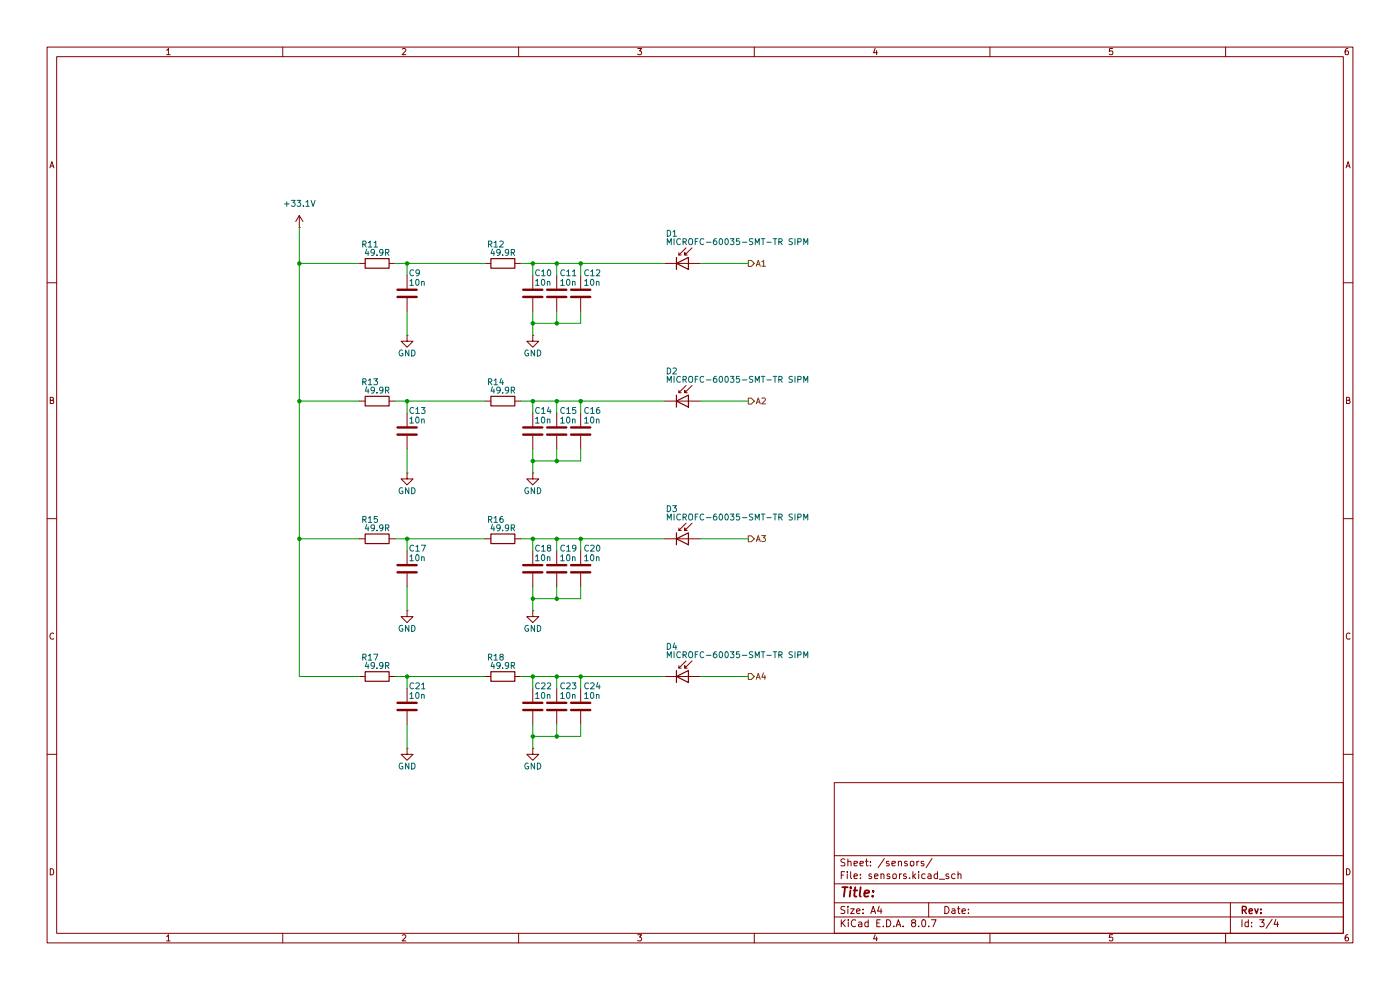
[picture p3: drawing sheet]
(kicad_sch
 (version 20231120)
 (generator "eeschema")
 (generator_version "8.0")
 (paper "A4")
 (lib_symbols
  (symbol "Device:C"
   (pin_numbers hide)
   (pin_names
    (offset 0.254)) (exclude_from_sim no) (in_bom yes) (on_board yes)
   (property "Reference" "C" (at 0.635 2.54 0) (effects (font (size 1.27 1.27)) (justify left)))
   (property "Value" "C" (at 0.635 -2.54 0) (effects (font (size 1.27 1.27)) (justify left)))
   (property "Footprint" "" (at 0.9652 -3.81 0) (effects (font (size 1.27 1.27)) (hide yes)))
   (property "Datasheet" "~" (at 0 0 0) (effects (font (size 1.27 1.27)) (hide yes)))
   (property "Description" "Unpolarized capacitor" (at 0 0 0) (effects (font (size 1.27 1.27)) (hide yes)))
   (symbol "C_0_1"
    (polyline (pts (xy -2.032 -0.762) (xy 2.032 -0.762)) (stroke (width 0.508) (type default)) (fill (type none)))
    (polyline (pts (xy -2.032 0.762) (xy 2.032 0.762)) (stroke (width 0.508) (type default)) (fill (type none))))
   (symbol "C_1_1"
    (pin passive line (at 0 3.81 270) (length 2.794) (name "~" (effects (font (size 1.27 1.27)))) (number "1" (effects (font (size 1.27 1.27)))))
    (pin passive line (at 0 -3.81 90) (length 2.794) (name "~" (effects (font (size 1.27 1.27)))) (number "2" (effects (font (size 1.27 1.27)))))))
  (symbol "Device:D_Photo"
   (pin_numbers hide)
   (pin_names hide) (exclude_from_sim no) (in_bom yes) (on_board yes)
   (property "Reference" "D" (at 0.508 1.778 0) (effects (font (size 1.27 1.27)) (justify left)))
   (property "Value" "D_Photo" (at -1.016 -2.794 0) (effects (font (size 1.27 1.27))))
   (property "Footprint" "" (at -1.27 0 0) (effects (font (size 1.27 1.27)) (hide yes)))
   (property "Datasheet" "~" (at -1.27 0 0) (effects (font (size 1.27 1.27)) (hide yes)))
   (property "Description" "Photodiode" (at 0 0 0) (effects (font (size 1.27 1.27)) (hide yes)))
   (symbol "D_Photo_0_1"
    (polyline (pts (xy -2.54 1.27) (xy -2.54 -1.27)) (stroke (width 0.254) (type default)) (fill (type none)))
    (polyline (pts (xy -2.032 1.778) (xy -1.524 1.778)) (stroke (width 0) (type default)) (fill (type none)))
    (polyline (pts (xy 0 0) (xy -2.54 0)) (stroke (width 0) (type default)) (fill (type none)))
    (polyline (pts (xy -0.508 3.302) (xy -2.032 1.778) (xy -2.032 2.286)) (stroke (width 0) (type default)) (fill (type none)))
    (polyline (pts (xy 0 -1.27) (xy 0 1.27) (xy -2.54 0) (xy 0 -1.27)) (stroke (width 0.254) (type default)) (fill (type none)))
    (polyline (pts (xy 0.762 3.302) (xy -0.762 1.778) (xy -0.762 2.286) (xy -0.762 1.778) (xy -0.254 1.778)) (stroke (width 0) (type default)) (fill (type none))))
   (symbol "D_Photo_1_1"
    (pin passive line (at -5.08 0 0) (length 2.54) (name "K" (effects (font (size 1.27 1.27)))) (number "1" (effects (font (size 1.27 1.27)))))
    (pin passive line (at 2.54 0 180) (length 2.54) (name "A" (effects (font (size 1.27 1.27)))) (number "2" (effects (font (size 1.27 1.27)))))))
  (symbol "Device:R"
   (pin_numbers hide)
   (pin_names
    (offset 0)) (exclude_from_sim no) (in_bom yes) (on_board yes)
   (property "Reference" "R" (at 2.032 0 90) (effects (font (size 1.27 1.27))))
   (property "Value" "R" (at 0 0 90) (effects (font (size 1.27 1.27))))
   (property "Footprint" "" (at -1.778 0 90) (effects (font (size 1.27 1.27)) (hide yes)))
   (property "Datasheet" "~" (at 0 0 0) (effects (font (size 1.27 1.27)) (hide yes)))
   (property "Description" "Resistor" (at 0 0 0) (effects (font (size 1.27 1.27)) (hide yes)))
   (symbol "R_0_1"
    (rectangle (start -1.016 -2.54) (end 1.016 2.54) (stroke (width 0.254) (type default)) (fill (type none))))
   (symbol "R_1_1"
    (pin passive line (at 0 3.81 270) (length 1.27) (name "~" (effects (font (size 1.27 1.27)))) (number "1" (effects (font (size 1.27 1.27)))))
    (pin passive line (at 0 -3.81 90) (length 1.27) (name "~" (effects (font (size 1.27 1.27)))) (number "2" (effects (font (size 1.27 1.27)))))))
  (symbol "power:+5V"
   (power)
   (pin_numbers hide)
   (pin_names
    (offset 0) hide) (exclude_from_sim no) (in_bom yes) (on_board yes)
   (property "Reference" "#PWR" (at 0 -3.81 0) (effects (font (size 1.27 1.27)) (hide yes)))
   (property "Value" "+5V" (at 0 3.556 0) (effects (font (size 1.27 1.27))))
   (property "Footprint" "" (at 0 0 0) (effects (font (size 1.27 1.27)) (hide yes)))
   (property "Datasheet" "" (at 0 0 0) (effects (font (size 1.27 1.27)) (hide yes)))
   (property "Description" "Power symbol creates a global label with name \"+5V\"" (at 0 0 0) (effects (font (size 1.27 1.27)) (hide yes)))
   (symbol "+5V_0_1"
    (polyline (pts (xy -0.762 1.27) (xy 0 2.54)) (stroke (width 0) (type default)) (fill (type none)))
    (polyline (pts (xy 0 0) (xy 0 2.54)) (stroke (width 0) (type default)) (fill (type none)))
    (polyline (pts (xy 0 2.54) (xy 0.762 1.27)) (stroke (width 0) (type default)) (fill (type none))))
   (symbol "+5V_1_1"
    (pin power_in line (at 0 0 90) (length 0) (name "~" (effects (font (size 1.27 1.27)))) (number "1" (effects (font (size 1.27 1.27)))))))
  (symbol "power:GND"
   (power)
   (pin_numbers hide)
   (pin_names
    (offset 0) hide) (exclude_from_sim no) (in_bom yes) (on_board yes)
   (property "Reference" "#PWR" (at 0 -6.35 0) (effects (font (size 1.27 1.27)) (hide yes)))
   (property "Value" "GND" (at 0 -3.81 0) (effects (font (size 1.27 1.27))))
   (property "Footprint" "" (at 0 0 0) (effects (font (size 1.27 1.27)) (hide yes)))
   (property "Datasheet" "" (at 0 0 0) (effects (font (size 1.27 1.27)) (hide yes)))
   (property "Description" "Power symbol creates a global label with name \"GND\" , ground" (at 0 0 0) (effects (font (size 1.27 1.27)) (hide yes)))
   (symbol "GND_0_1"
    (polyline (pts (xy 0 0) (xy 0 -1.27) (xy 1.27 -1.27) (xy 0 -2.54) (xy -1.27 -1.27) (xy 0 -1.27)) (stroke (width 0) (type default)) (fill (type none))))
   (symbol "GND_1_1"
    (pin power_in line (at 0 0 270) (length 0) (name "~" (effects (font (size 1.27 1.27)))) (number "1" (effects (font (size 1.27 1.27))))))))
 (junction
  (at 118.11 85.09)
  (diameter 0)
  (color 0 0 0 0))
 (junction
  (at 118.11 55.88)
  (diameter 0)
  (color 0 0 0 0))
 (junction
  (at 113.03 114.3)
  (diameter 0)
  (color 0 0 0 0))
 (junction
  (at 63.5 85.09)
  (diameter 0)
  (color 0 0 0 0))
 (junction
  (at 123.19 114.3)
  (diameter 0)
  (color 0 0 0 0))
 (junction
  (at 86.36 114.3)
  (diameter 0)
  (color 0 0 0 0))
 (junction
  (at 86.36 143.51)
  (diameter 0)
  (color 0 0 0 0))
 (junction
  (at 118.11 97.79)
  (diameter 0)
  (color 0 0 0 0))
 (junction
  (at 113.03 156.21)
  (diameter 0)
  (color 0 0 0 0))
 (junction
  (at 123.19 143.51)
  (diameter 0)
  (color 0 0 0 0))
 (junction
  (at 123.19 55.88)
  (diameter 0)
  (color 0 0 0 0))
 (junction
  (at 113.03 55.88)
  (diameter 0)
  (color 0 0 0 0))
 (junction
  (at 123.19 85.09)
  (diameter 0)
  (color 0 0 0 0))
 (junction
  (at 118.11 143.51)
  (diameter 0)
  (color 0 0 0 0))
 (junction
  (at 113.03 127)
  (diameter 0)
  (color 0 0 0 0))
 (junction
  (at 113.03 85.09)
  (diameter 0)
  (color 0 0 0 0))
 (junction
  (at 118.11 127)
  (diameter 0)
  (color 0 0 0 0))
 (junction
  (at 118.11 114.3)
  (diameter 0)
  (color 0 0 0 0))
 (junction
  (at 63.5 114.3)
  (diameter 0)
  (color 0 0 0 0))
 (junction
  (at 113.03 143.51)
  (diameter 0)
  (color 0 0 0 0))
 (junction
  (at 118.11 156.21)
  (diameter 0)
  (color 0 0 0 0))
 (junction
  (at 113.03 68.58)
  (diameter 0)
  (color 0 0 0 0))
 (junction
  (at 113.03 97.79)
  (diameter 0)
  (color 0 0 0 0))
 (junction
  (at 86.36 85.09)
  (diameter 0)
  (color 0 0 0 0))
 (junction
  (at 118.11 68.58)
  (diameter 0)
  (color 0 0 0 0))
 (junction
  (at 63.5 55.88)
  (diameter 0)
  (color 0 0 0 0))
 (junction
  (at 86.36 55.88)
  (diameter 0)
  (color 0 0 0 0))
 (wire
  (pts (xy 123.19 156.21) (xy 123.19 153.67))
  (stroke (width 0) (type default)))
 (wire
  (pts (xy 86.36 85.09) (xy 86.36 87.63))
  (stroke (width 0) (type default)))
 (wire
  (pts (xy 118.11 87.63) (xy 118.11 85.09))
  (stroke (width 0) (type default)))
 (wire
  (pts (xy 113.03 97.79) (xy 118.11 97.79))
  (stroke (width 0) (type default)))
 (wire
  (pts (xy 118.11 97.79) (xy 123.19 97.79))
  (stroke (width 0) (type default)))
 (wire
  (pts (xy 113.03 127) (xy 118.11 127))
  (stroke (width 0) (type default)))
 (wire
  (pts (xy 113.03 114.3) (xy 113.03 116.84))
  (stroke (width 0) (type default)))
 (wire
  (pts (xy 113.03 143.51) (xy 113.03 146.05))
  (stroke (width 0) (type default)))
 (wire
  (pts (xy 83.82 143.51) (xy 86.36 143.51))
  (stroke (width 0) (type default)))
 (wire
  (pts (xy 118.11 127) (xy 123.19 127))
  (stroke (width 0) (type default)))
 (wire
  (pts (xy 118.11 143.51) (xy 123.19 143.51))
  (stroke (width 0) (type default)))
 (wire
  (pts (xy 118.11 58.42) (xy 118.11 55.88))
  (stroke (width 0) (type default)))
 (wire
  (pts (xy 113.03 85.09) (xy 118.11 85.09))
  (stroke (width 0) (type default)))
 (wire
  (pts (xy 118.11 55.88) (xy 123.19 55.88))
  (stroke (width 0) (type default)))
 (wire
  (pts (xy 110.49 143.51) (xy 113.03 143.51))
  (stroke (width 0) (type default)))
 (wire
  (pts (xy 63.5 85.09) (xy 63.5 55.88))
  (stroke (width 0) (type default)))
 (wire
  (pts (xy 83.82 85.09) (xy 86.36 85.09))
  (stroke (width 0) (type default)))
 (wire
  (pts (xy 83.82 114.3) (xy 86.36 114.3))
  (stroke (width 0) (type default)))
 (wire
  (pts (xy 113.03 127) (xy 113.03 124.46))
  (stroke (width 0) (type default)))
 (wire
  (pts (xy 110.49 55.88) (xy 113.03 55.88))
  (stroke (width 0) (type default)))
 (wire
  (pts (xy 118.11 156.21) (xy 118.11 153.67))
  (stroke (width 0) (type default)))
 (wire
  (pts (xy 123.19 87.63) (xy 123.19 85.09))
  (stroke (width 0) (type default)))
 (wire
  (pts (xy 86.36 85.09) (xy 102.87 85.09))
  (stroke (width 0) (type default)))
 (wire
  (pts (xy 86.36 114.3) (xy 86.36 116.84))
  (stroke (width 0) (type default)))
 (wire
  (pts (xy 86.36 55.88) (xy 102.87 55.88))
  (stroke (width 0) (type default)))
 (wire
  (pts (xy 86.36 158.75) (xy 86.36 153.67))
  (stroke (width 0) (type default)))
 (wire
  (pts (xy 118.11 85.09) (xy 123.19 85.09))
  (stroke (width 0) (type default)))
 (wire
  (pts (xy 123.19 97.79) (xy 123.19 95.25))
  (stroke (width 0) (type default)))
 (wire
  (pts (xy 63.5 48.26) (xy 63.5 55.88))
  (stroke (width 0) (type default)))
 (wire
  (pts (xy 123.19 55.88) (xy 140.97 55.88))
  (stroke (width 0) (type default)))
 (wire
  (pts (xy 123.19 114.3) (xy 140.97 114.3))
  (stroke (width 0) (type default)))
 (wire
  (pts (xy 158.75 143.51) (xy 148.59 143.51))
  (stroke (width 0) (type default)))
 (wire
  (pts (xy 86.36 100.33) (xy 86.36 95.25))
  (stroke (width 0) (type default)))
 (wire
  (pts (xy 83.82 55.88) (xy 86.36 55.88))
  (stroke (width 0) (type default)))
 (wire
  (pts (xy 110.49 85.09) (xy 113.03 85.09))
  (stroke (width 0) (type default)))
 (wire
  (pts (xy 118.11 116.84) (xy 118.11 114.3))
  (stroke (width 0) (type default)))
 (wire
  (pts (xy 113.03 85.09) (xy 113.03 87.63))
  (stroke (width 0) (type default)))
 (wire
  (pts (xy 86.36 143.51) (xy 102.87 143.51))
  (stroke (width 0) (type default)))
 (wire
  (pts (xy 113.03 156.21) (xy 113.03 153.67))
  (stroke (width 0) (type default)))
 (wire
  (pts (xy 76.2 85.09) (xy 63.5 85.09))
  (stroke (width 0) (type default)))
 (wire
  (pts (xy 76.2 143.51) (xy 63.5 143.51))
  (stroke (width 0) (type default)))
 (wire
  (pts (xy 113.03 156.21) (xy 118.11 156.21))
  (stroke (width 0) (type default)))
 (wire
  (pts (xy 113.03 55.88) (xy 118.11 55.88))
  (stroke (width 0) (type default)))
 (wire
  (pts (xy 123.19 85.09) (xy 140.97 85.09))
  (stroke (width 0) (type default)))
 (wire
  (pts (xy 63.5 143.51) (xy 63.5 114.3))
  (stroke (width 0) (type default)))
 (wire
  (pts (xy 86.36 129.54) (xy 86.36 124.46))
  (stroke (width 0) (type default)))
 (wire
  (pts (xy 113.03 68.58) (xy 113.03 66.04))
  (stroke (width 0) (type default)))
 (wire
  (pts (xy 113.03 71.12) (xy 113.03 68.58))
  (stroke (width 0) (type default)))
 (wire
  (pts (xy 86.36 143.51) (xy 86.36 146.05))
  (stroke (width 0) (type default)))
 (wire
  (pts (xy 118.11 146.05) (xy 118.11 143.51))
  (stroke (width 0) (type default)))
 (wire
  (pts (xy 123.19 68.58) (xy 123.19 66.04))
  (stroke (width 0) (type default)))
 (wire
  (pts (xy 110.49 114.3) (xy 113.03 114.3))
  (stroke (width 0) (type default)))
 (wire
  (pts (xy 123.19 146.05) (xy 123.19 143.51))
  (stroke (width 0) (type default)))
 (wire
  (pts (xy 76.2 114.3) (xy 63.5 114.3))
  (stroke (width 0) (type default)))
 (wire
  (pts (xy 113.03 158.75) (xy 113.03 156.21))
  (stroke (width 0) (type default)))
 (wire
  (pts (xy 118.11 68.58) (xy 123.19 68.58))
  (stroke (width 0) (type default)))
 (wire
  (pts (xy 158.75 114.3) (xy 148.59 114.3))
  (stroke (width 0) (type default)))
 (wire
  (pts (xy 86.36 114.3) (xy 102.87 114.3))
  (stroke (width 0) (type default)))
 (wire
  (pts (xy 118.11 114.3) (xy 123.19 114.3))
  (stroke (width 0) (type default)))
 (wire
  (pts (xy 113.03 55.88) (xy 113.03 58.42))
  (stroke (width 0) (type default)))
 (wire
  (pts (xy 113.03 97.79) (xy 113.03 95.25))
  (stroke (width 0) (type default)))
 (wire
  (pts (xy 123.19 58.42) (xy 123.19 55.88))
  (stroke (width 0) (type default)))
 (wire
  (pts (xy 113.03 68.58) (xy 118.11 68.58))
  (stroke (width 0) (type default)))
 (wire
  (pts (xy 113.03 129.54) (xy 113.03 127))
  (stroke (width 0) (type default)))
 (wire
  (pts (xy 118.11 68.58) (xy 118.11 66.04))
  (stroke (width 0) (type default)))
 (wire
  (pts (xy 158.75 85.09) (xy 148.59 85.09))
  (stroke (width 0) (type default)))
 (wire
  (pts (xy 118.11 97.79) (xy 118.11 95.25))
  (stroke (width 0) (type default)))
 (wire
  (pts (xy 86.36 55.88) (xy 86.36 58.42))
  (stroke (width 0) (type default)))
 (wire
  (pts (xy 86.36 71.12) (xy 86.36 66.04))
  (stroke (width 0) (type default)))
 (wire
  (pts (xy 63.5 114.3) (xy 63.5 85.09))
  (stroke (width 0) (type default)))
 (wire
  (pts (xy 118.11 156.21) (xy 123.19 156.21))
  (stroke (width 0) (type default)))
 (wire
  (pts (xy 123.19 143.51) (xy 140.97 143.51))
  (stroke (width 0) (type default)))
 (wire
  (pts (xy 123.19 116.84) (xy 123.19 114.3))
  (stroke (width 0) (type default)))
 (wire
  (pts (xy 63.5 55.88) (xy 76.2 55.88))
  (stroke (width 0) (type default)))
 (wire
  (pts (xy 123.19 127) (xy 123.19 124.46))
  (stroke (width 0) (type default)))
 (wire
  (pts (xy 113.03 114.3) (xy 118.11 114.3))
  (stroke (width 0) (type default)))
 (wire
  (pts (xy 113.03 100.33) (xy 113.03 97.79))
  (stroke (width 0) (type default)))
 (wire
  (pts (xy 113.03 143.51) (xy 118.11 143.51))
  (stroke (width 0) (type default)))
 (wire
  (pts (xy 118.11 127) (xy 118.11 124.46))
  (stroke (width 0) (type default)))
 (wire
  (pts (xy 158.75 55.88) (xy 148.59 55.88))
  (stroke (width 0) (type default)))
 (hierarchical_label "A4"
  (shape output)
  (at 158.75 143.51 0)
  (fields_autoplaced yes)
  (effects (font (size 1.27 1.27)) (justify left)))
 (hierarchical_label "A3"
  (shape output)
  (at 158.75 114.3 0)
  (fields_autoplaced yes)
  (effects (font (size 1.27 1.27)) (justify left)))
 (hierarchical_label "A2"
  (shape output)
  (at 158.75 85.09 0)
  (fields_autoplaced yes)
  (effects (font (size 1.27 1.27)) (justify left)))
 (hierarchical_label "A1"
  (shape output)
  (at 158.75 55.88 0)
  (fields_autoplaced yes)
  (effects (font (size 1.27 1.27)) (justify left)))
 (symbol
  (lib_id "Device:C")
  (at 113.03 120.65 0)
  (unit 1)
  (exclude_from_sim no)
  (in_bom yes)
  (on_board yes)
  (dnp no)
  (property "Reference" "C18" (at 113.284 116.332 0) (effects (font (size 1.27 1.27)) (justify left)))
  (property "Value" "10n" (at 113.284 118.364 0) (effects (font (size 1.27 1.27)) (justify left)))
  (property "Footprint" "Capacitor_SMD:C_0402_1005Metric" (at 113.9952 124.46 0) (effects (font (size 1.27 1.27)) (hide yes)))
  (property "Datasheet" "~" (at 113.03 120.65 0) (effects (font (size 1.27 1.27)) (hide yes)))
  (property "Description" "Unpolarized capacitor" (at 113.03 120.65 0) (effects (font (size 1.27 1.27)) (hide yes)))
  (pin "1")
  (pin "2"))
 (symbol
  (lib_id "power:GND")
  (at 113.03 100.33 0)
  (unit 1)
  (exclude_from_sim no)
  (in_bom yes)
  (on_board yes)
  (dnp no)
  (property "Reference" "#PWR035" (at 113.03 106.68 0) (effects (font (size 1.27 1.27)) (hide yes)))
  (property "Value" "GND" (at 113.03 104.14 0) (effects (font (size 1.27 1.27))))
  (property "Footprint" "" (at 113.03 100.33 0) (effects (font (size 1.27 1.27)) (hide yes)))
  (property "Datasheet" "" (at 113.03 100.33 0) (effects (font (size 1.27 1.27)) (hide yes)))
  (property "Description" "Power symbol creates a global label with name \"GND\" , ground" (at 113.03 100.33 0) (effects (font (size 1.27 1.27)) (hide yes)))
  (pin "1"))
 (symbol
  (lib_id "Device:C")
  (at 123.19 91.44 0)
  (unit 1)
  (exclude_from_sim no)
  (in_bom yes)
  (on_board yes)
  (dnp no)
  (property "Reference" "C16" (at 123.698 87.122 0) (effects (font (size 1.27 1.27)) (justify left)))
  (property "Value" "10n" (at 123.698 89.154 0) (effects (font (size 1.27 1.27)) (justify left)))
  (property "Footprint" "Capacitor_SMD:C_0402_1005Metric" (at 124.1552 95.25 0) (effects (font (size 1.27 1.27)) (hide yes)))
  (property "Datasheet" "~" (at 123.19 91.44 0) (effects (font (size 1.27 1.27)) (hide yes)))
  (property "Description" "Unpolarized capacitor" (at 123.19 91.44 0) (effects (font (size 1.27 1.27)) (hide yes)))
  (pin "1")
  (pin "2"))
 (symbol
  (lib_id "Device:R")
  (at 80.01 85.09 90)
  (unit 1)
  (exclude_from_sim no)
  (in_bom yes)
  (on_board yes)
  (dnp no)
  (property "Reference" "R13" (at 78.486 81.026 90) (effects (font (size 1.27 1.27))))
  (property "Value" "49.9R" (at 80.01 82.804 90) (effects (font (size 1.27 1.27))))
  (property "Footprint" "Resistor_SMD:R_0402_1005Metric" (at 80.01 86.868 90) (effects (font (size 1.27 1.27)) (hide yes)))
  (property "Datasheet" "~" (at 80.01 85.09 0) (effects (font (size 1.27 1.27)) (hide yes)))
  (property "Description" "Resistor" (at 80.01 85.09 0) (effects (font (size 1.27 1.27)) (hide yes)))
  (pin "2")
  (pin "1"))
 (symbol
  (lib_id "Device:D_Photo")
  (at 146.05 143.51 0)
  (unit 1)
  (exclude_from_sim no)
  (in_bom yes)
  (on_board yes)
  (dnp no)
  (property "Reference" "D4" (at 142.494 137.16 0) (effects (font (size 1.27 1.27))))
  (property "Value" "MICROFC-60035-SMT-TR SIPM" (at 156.464 138.938 0) (effects (font (size 1.27 1.27))))
  (property "Footprint" "sipm:MICROFC-60035-SMT-TR" (at 144.78 143.51 0) (effects (font (size 1.27 1.27)) (hide yes)))
  (property "Datasheet" "~" (at 144.78 143.51 0) (effects (font (size 1.27 1.27)) (hide yes)))
  (property "Description" "Photodiode" (at 146.05 143.51 0) (effects (font (size 1.27 1.27)) (hide yes)))
  (pin "1")
  (pin "2"))
 (symbol
  (lib_id "Device:C")
  (at 118.11 62.23 0)
  (unit 1)
  (exclude_from_sim no)
  (in_bom yes)
  (on_board yes)
  (dnp no)
  (property "Reference" "C11" (at 118.618 57.912 0) (effects (font (size 1.27 1.27)) (justify left)))
  (property "Value" "10n" (at 118.618 59.944 0) (effects (font (size 1.27 1.27)) (justify left)))
  (property "Footprint" "Capacitor_SMD:C_0402_1005Metric" (at 119.0752 66.04 0) (effects (font (size 1.27 1.27)) (hide yes)))
  (property "Datasheet" "~" (at 118.11 62.23 0) (effects (font (size 1.27 1.27)) (hide yes)))
  (property "Description" "Unpolarized capacitor" (at 118.11 62.23 0) (effects (font (size 1.27 1.27)) (hide yes)))
  (pin "1")
  (pin "2"))
 (symbol
  (lib_id "power:GND")
  (at 113.03 71.12 0)
  (unit 1)
  (exclude_from_sim no)
  (in_bom yes)
  (on_board yes)
  (dnp no)
  (property "Reference" "#PWR033" (at 113.03 77.47 0) (effects (font (size 1.27 1.27)) (hide yes)))
  (property "Value" "GND" (at 113.03 74.93 0) (effects (font (size 1.27 1.27))))
  (property "Footprint" "" (at 113.03 71.12 0) (effects (font (size 1.27 1.27)) (hide yes)))
  (property "Datasheet" "" (at 113.03 71.12 0) (effects (font (size 1.27 1.27)) (hide yes)))
  (property "Description" "Power symbol creates a global label with name \"GND\" , ground" (at 113.03 71.12 0) (effects (font (size 1.27 1.27)) (hide yes)))
  (pin "1"))
 (symbol
  (lib_id "Device:C")
  (at 113.03 91.44 0)
  (unit 1)
  (exclude_from_sim no)
  (in_bom yes)
  (on_board yes)
  (dnp no)
  (property "Reference" "C14" (at 113.284 87.122 0) (effects (font (size 1.27 1.27)) (justify left)))
  (property "Value" "10n" (at 113.284 89.154 0) (effects (font (size 1.27 1.27)) (justify left)))
  (property "Footprint" "Capacitor_SMD:C_0402_1005Metric" (at 113.9952 95.25 0) (effects (font (size 1.27 1.27)) (hide yes)))
  (property "Datasheet" "~" (at 113.03 91.44 0) (effects (font (size 1.27 1.27)) (hide yes)))
  (property "Description" "Unpolarized capacitor" (at 113.03 91.44 0) (effects (font (size 1.27 1.27)) (hide yes)))
  (pin "1")
  (pin "2"))
 (symbol
  (lib_id "Device:R")
  (at 80.01 114.3 90)
  (unit 1)
  (exclude_from_sim no)
  (in_bom yes)
  (on_board yes)
  (dnp no)
  (property "Reference" "R15" (at 78.486 110.236 90) (effects (font (size 1.27 1.27))))
  (property "Value" "49.9R" (at 80.01 112.014 90) (effects (font (size 1.27 1.27))))
  (property "Footprint" "Resistor_SMD:R_0402_1005Metric" (at 80.01 116.078 90) (effects (font (size 1.27 1.27)) (hide yes)))
  (property "Datasheet" "~" (at 80.01 114.3 0) (effects (font (size 1.27 1.27)) (hide yes)))
  (property "Description" "Resistor" (at 80.01 114.3 0) (effects (font (size 1.27 1.27)) (hide yes)))
  (pin "2")
  (pin "1"))
 (symbol
  (lib_id "Device:C")
  (at 86.36 62.23 0)
  (unit 1)
  (exclude_from_sim no)
  (in_bom yes)
  (on_board yes)
  (dnp no)
  (property "Reference" "C9" (at 86.614 57.912 0) (effects (font (size 1.27 1.27)) (justify left)))
  (property "Value" "10n" (at 86.614 59.944 0) (effects (font (size 1.27 1.27)) (justify left)))
  (property "Footprint" "Capacitor_SMD:C_0402_1005Metric" (at 87.3252 66.04 0) (effects (font (size 1.27 1.27)) (hide yes)))
  (property "Datasheet" "~" (at 86.36 62.23 0) (effects (font (size 1.27 1.27)) (hide yes)))
  (property "Description" "Unpolarized capacitor" (at 86.36 62.23 0) (effects (font (size 1.27 1.27)) (hide yes)))
  (pin "1")
  (pin "2"))
 (symbol
  (lib_id "power:GND")
  (at 86.36 100.33 0)
  (unit 1)
  (exclude_from_sim no)
  (in_bom yes)
  (on_board yes)
  (dnp no)
  (property "Reference" "#PWR034" (at 86.36 106.68 0) (effects (font (size 1.27 1.27)) (hide yes)))
  (property "Value" "GND" (at 86.36 104.14 0) (effects (font (size 1.27 1.27))))
  (property "Footprint" "" (at 86.36 100.33 0) (effects (font (size 1.27 1.27)) (hide yes)))
  (property "Datasheet" "" (at 86.36 100.33 0) (effects (font (size 1.27 1.27)) (hide yes)))
  (property "Description" "Power symbol creates a global label with name \"GND\" , ground" (at 86.36 100.33 0) (effects (font (size 1.27 1.27)) (hide yes)))
  (pin "1"))
 (symbol
  (lib_id "Device:D_Photo")
  (at 146.05 85.09 0)
  (unit 1)
  (exclude_from_sim no)
  (in_bom yes)
  (on_board yes)
  (dnp no)
  (property "Reference" "D2" (at 142.494 78.74 0) (effects (font (size 1.27 1.27))))
  (property "Value" "MICROFC-60035-SMT-TR SIPM" (at 156.464 80.518 0) (effects (font (size 1.27 1.27))))
  (property "Footprint" "sipm:MICROFC-60035-SMT-TR" (at 144.78 85.09 0) (effects (font (size 1.27 1.27)) (hide yes)))
  (property "Datasheet" "~" (at 144.78 85.09 0) (effects (font (size 1.27 1.27)) (hide yes)))
  (property "Description" "Photodiode" (at 146.05 85.09 0) (effects (font (size 1.27 1.27)) (hide yes)))
  (pin "1")
  (pin "2"))
 (symbol
  (lib_id "Device:C")
  (at 113.03 62.23 0)
  (unit 1)
  (exclude_from_sim no)
  (in_bom yes)
  (on_board yes)
  (dnp no)
  (property "Reference" "C10" (at 113.284 57.912 0) (effects (font (size 1.27 1.27)) (justify left)))
  (property "Value" "10n" (at 113.284 59.944 0) (effects (font (size 1.27 1.27)) (justify left)))
  (property "Footprint" "Capacitor_SMD:C_0402_1005Metric" (at 113.9952 66.04 0) (effects (font (size 1.27 1.27)) (hide yes)))
  (property "Datasheet" "~" (at 113.03 62.23 0) (effects (font (size 1.27 1.27)) (hide yes)))
  (property "Description" "Unpolarized capacitor" (at 113.03 62.23 0) (effects (font (size 1.27 1.27)) (hide yes)))
  (pin "1")
  (pin "2"))
 (symbol
  (lib_id "power:GND")
  (at 113.03 129.54 0)
  (unit 1)
  (exclude_from_sim no)
  (in_bom yes)
  (on_board yes)
  (dnp no)
  (property "Reference" "#PWR037" (at 113.03 135.89 0) (effects (font (size 1.27 1.27)) (hide yes)))
  (property "Value" "GND" (at 113.03 133.35 0) (effects (font (size 1.27 1.27))))
  (property "Footprint" "" (at 113.03 129.54 0) (effects (font (size 1.27 1.27)) (hide yes)))
  (property "Datasheet" "" (at 113.03 129.54 0) (effects (font (size 1.27 1.27)) (hide yes)))
  (property "Description" "Power symbol creates a global label with name \"GND\" , ground" (at 113.03 129.54 0) (effects (font (size 1.27 1.27)) (hide yes)))
  (pin "1"))
 (symbol
  (lib_id "Device:C")
  (at 86.36 120.65 0)
  (unit 1)
  (exclude_from_sim no)
  (in_bom yes)
  (on_board yes)
  (dnp no)
  (property "Reference" "C17" (at 86.614 116.332 0) (effects (font (size 1.27 1.27)) (justify left)))
  (property "Value" "10n" (at 86.614 118.364 0) (effects (font (size 1.27 1.27)) (justify left)))
  (property "Footprint" "Capacitor_SMD:C_0402_1005Metric" (at 87.3252 124.46 0) (effects (font (size 1.27 1.27)) (hide yes)))
  (property "Datasheet" "~" (at 86.36 120.65 0) (effects (font (size 1.27 1.27)) (hide yes)))
  (property "Description" "Unpolarized capacitor" (at 86.36 120.65 0) (effects (font (size 1.27 1.27)) (hide yes)))
  (pin "1")
  (pin "2"))
 (symbol
  (lib_id "power:+5V")
  (at 63.5 48.26 0)
  (unit 1)
  (exclude_from_sim no)
  (in_bom yes)
  (on_board yes)
  (dnp no)
  (fields_autoplaced yes)
  (property "Reference" "#PWR031" (at 63.5 52.07 0) (effects (font (size 1.27 1.27)) (hide yes)))
  (property "Value" "+33.1V" (at 63.5 43.18 0) (effects (font (size 1.27 1.27))))
  (property "Footprint" "" (at 63.5 48.26 0) (effects (font (size 1.27 1.27)) (hide yes)))
  (property "Datasheet" "" (at 63.5 48.26 0) (effects (font (size 1.27 1.27)) (hide yes)))
  (property "Description" "Power symbol creates a global label with name \"+5V\"" (at 63.5 48.26 0) (effects (font (size 1.27 1.27)) (hide yes)))
  (pin "1"))
 (symbol
  (lib_id "Device:C")
  (at 123.19 149.86 0)
  (unit 1)
  (exclude_from_sim no)
  (in_bom yes)
  (on_board yes)
  (dnp no)
  (property "Reference" "C24" (at 123.698 145.542 0) (effects (font (size 1.27 1.27)) (justify left)))
  (property "Value" "10n" (at 123.698 147.574 0) (effects (font (size 1.27 1.27)) (justify left)))
  (property "Footprint" "Capacitor_SMD:C_0402_1005Metric" (at 124.1552 153.67 0) (effects (font (size 1.27 1.27)) (hide yes)))
  (property "Datasheet" "~" (at 123.19 149.86 0) (effects (font (size 1.27 1.27)) (hide yes)))
  (property "Description" "Unpolarized capacitor" (at 123.19 149.86 0) (effects (font (size 1.27 1.27)) (hide yes)))
  (pin "1")
  (pin "2"))
 (symbol
  (lib_id "Device:R")
  (at 106.68 55.88 90)
  (unit 1)
  (exclude_from_sim no)
  (in_bom yes)
  (on_board yes)
  (dnp no)
  (property "Reference" "R12" (at 105.156 51.816 90) (effects (font (size 1.27 1.27))))
  (property "Value" "49.9R" (at 106.68 53.594 90) (effects (font (size 1.27 1.27))))
  (property "Footprint" "Resistor_SMD:R_0402_1005Metric" (at 106.68 57.658 90) (effects (font (size 1.27 1.27)) (hide yes)))
  (property "Datasheet" "~" (at 106.68 55.88 0) (effects (font (size 1.27 1.27)) (hide yes)))
  (property "Description" "Resistor" (at 106.68 55.88 0) (effects (font (size 1.27 1.27)) (hide yes)))
  (pin "2")
  (pin "1"))
 (symbol
  (lib_id "Device:C")
  (at 118.11 91.44 0)
  (unit 1)
  (exclude_from_sim no)
  (in_bom yes)
  (on_board yes)
  (dnp no)
  (property "Reference" "C15" (at 118.618 87.122 0) (effects (font (size 1.27 1.27)) (justify left)))
  (property "Value" "10n" (at 118.618 89.154 0) (effects (font (size 1.27 1.27)) (justify left)))
  (property "Footprint" "Capacitor_SMD:C_0402_1005Metric" (at 119.0752 95.25 0) (effects (font (size 1.27 1.27)) (hide yes)))
  (property "Datasheet" "~" (at 118.11 91.44 0) (effects (font (size 1.27 1.27)) (hide yes)))
  (property "Description" "Unpolarized capacitor" (at 118.11 91.44 0) (effects (font (size 1.27 1.27)) (hide yes)))
  (pin "1")
  (pin "2"))
 (symbol
  (lib_id "Device:R")
  (at 106.68 143.51 90)
  (unit 1)
  (exclude_from_sim no)
  (in_bom yes)
  (on_board yes)
  (dnp no)
  (property "Reference" "R18" (at 105.156 139.446 90) (effects (font (size 1.27 1.27))))
  (property "Value" "49.9R" (at 106.68 141.224 90) (effects (font (size 1.27 1.27))))
  (property "Footprint" "Resistor_SMD:R_0402_1005Metric" (at 106.68 145.288 90) (effects (font (size 1.27 1.27)) (hide yes)))
  (property "Datasheet" "~" (at 106.68 143.51 0) (effects (font (size 1.27 1.27)) (hide yes)))
  (property "Description" "Resistor" (at 106.68 143.51 0) (effects (font (size 1.27 1.27)) (hide yes)))
  (pin "2")
  (pin "1"))
 (symbol
  (lib_id "Device:D_Photo")
  (at 146.05 114.3 0)
  (unit 1)
  (exclude_from_sim no)
  (in_bom yes)
  (on_board yes)
  (dnp no)
  (property "Reference" "D3" (at 142.494 107.95 0) (effects (font (size 1.27 1.27))))
  (property "Value" "MICROFC-60035-SMT-TR SIPM" (at 156.464 109.728 0) (effects (font (size 1.27 1.27))))
  (property "Footprint" "sipm:MICROFC-60035-SMT-TR" (at 144.78 114.3 0) (effects (font (size 1.27 1.27)) (hide yes)))
  (property "Datasheet" "~" (at 144.78 114.3 0) (effects (font (size 1.27 1.27)) (hide yes)))
  (property "Description" "Photodiode" (at 146.05 114.3 0) (effects (font (size 1.27 1.27)) (hide yes)))
  (pin "1")
  (pin "2"))
 (symbol
  (lib_id "Device:C")
  (at 118.11 149.86 0)
  (unit 1)
  (exclude_from_sim no)
  (in_bom yes)
  (on_board yes)
  (dnp no)
  (property "Reference" "C23" (at 118.618 145.542 0) (effects (font (size 1.27 1.27)) (justify left)))
  (property "Value" "10n" (at 118.618 147.574 0) (effects (font (size 1.27 1.27)) (justify left)))
  (property "Footprint" "Capacitor_SMD:C_0402_1005Metric" (at 119.0752 153.67 0) (effects (font (size 1.27 1.27)) (hide yes)))
  (property "Datasheet" "~" (at 118.11 149.86 0) (effects (font (size 1.27 1.27)) (hide yes)))
  (property "Description" "Unpolarized capacitor" (at 118.11 149.86 0) (effects (font (size 1.27 1.27)) (hide yes)))
  (pin "1")
  (pin "2"))
 (symbol
  (lib_id "Device:C")
  (at 113.03 149.86 0)
  (unit 1)
  (exclude_from_sim no)
  (in_bom yes)
  (on_board yes)
  (dnp no)
  (property "Reference" "C22" (at 113.284 145.542 0) (effects (font (size 1.27 1.27)) (justify left)))
  (property "Value" "10n" (at 113.284 147.574 0) (effects (font (size 1.27 1.27)) (justify left)))
  (property "Footprint" "Capacitor_SMD:C_0402_1005Metric" (at 113.9952 153.67 0) (effects (font (size 1.27 1.27)) (hide yes)))
  (property "Datasheet" "~" (at 113.03 149.86 0) (effects (font (size 1.27 1.27)) (hide yes)))
  (property "Description" "Unpolarized capacitor" (at 113.03 149.86 0) (effects (font (size 1.27 1.27)) (hide yes)))
  (pin "1")
  (pin "2"))
 (symbol
  (lib_id "Device:C")
  (at 86.36 149.86 0)
  (unit 1)
  (exclude_from_sim no)
  (in_bom yes)
  (on_board yes)
  (dnp no)
  (property "Reference" "C21" (at 86.614 145.542 0) (effects (font (size 1.27 1.27)) (justify left)))
  (property "Value" "10n" (at 86.614 147.574 0) (effects (font (size 1.27 1.27)) (justify left)))
  (property "Footprint" "Capacitor_SMD:C_0402_1005Metric" (at 87.3252 153.67 0) (effects (font (size 1.27 1.27)) (hide yes)))
  (property "Datasheet" "~" (at 86.36 149.86 0) (effects (font (size 1.27 1.27)) (hide yes)))
  (property "Description" "Unpolarized capacitor" (at 86.36 149.86 0) (effects (font (size 1.27 1.27)) (hide yes)))
  (pin "1")
  (pin "2"))
 (symbol
  (lib_id "Device:C")
  (at 86.36 91.44 0)
  (unit 1)
  (exclude_from_sim no)
  (in_bom yes)
  (on_board yes)
  (dnp no)
  (property "Reference" "C13" (at 86.614 87.122 0) (effects (font (size 1.27 1.27)) (justify left)))
  (property "Value" "10n" (at 86.614 89.154 0) (effects (font (size 1.27 1.27)) (justify left)))
  (property "Footprint" "Capacitor_SMD:C_0402_1005Metric" (at 87.3252 95.25 0) (effects (font (size 1.27 1.27)) (hide yes)))
  (property "Datasheet" "~" (at 86.36 91.44 0) (effects (font (size 1.27 1.27)) (hide yes)))
  (property "Description" "Unpolarized capacitor" (at 86.36 91.44 0) (effects (font (size 1.27 1.27)) (hide yes)))
  (pin "1")
  (pin "2"))
 (symbol
  (lib_id "power:GND")
  (at 86.36 158.75 0)
  (unit 1)
  (exclude_from_sim no)
  (in_bom yes)
  (on_board yes)
  (dnp no)
  (property "Reference" "#PWR038" (at 86.36 165.1 0) (effects (font (size 1.27 1.27)) (hide yes)))
  (property "Value" "GND" (at 86.36 162.56 0) (effects (font (size 1.27 1.27))))
  (property "Footprint" "" (at 86.36 158.75 0) (effects (font (size 1.27 1.27)) (hide yes)))
  (property "Datasheet" "" (at 86.36 158.75 0) (effects (font (size 1.27 1.27)) (hide yes)))
  (property "Description" "Power symbol creates a global label with name \"GND\" , ground" (at 86.36 158.75 0) (effects (font (size 1.27 1.27)) (hide yes)))
  (pin "1"))
 (symbol
  (lib_id "Device:D_Photo")
  (at 146.05 55.88 0)
  (unit 1)
  (exclude_from_sim no)
  (in_bom yes)
  (on_board yes)
  (dnp no)
  (property "Reference" "D1" (at 142.494 49.53 0) (effects (font (size 1.27 1.27))))
  (property "Value" "MICROFC-60035-SMT-TR SIPM" (at 156.464 51.308 0) (effects (font (size 1.27 1.27))))
  (property "Footprint" "sipm:MICROFC-60035-SMT-TR" (at 144.78 55.88 0) (effects (font (size 1.27 1.27)) (hide yes)))
  (property "Datasheet" "~" (at 144.78 55.88 0) (effects (font (size 1.27 1.27)) (hide yes)))
  (property "Description" "Photodiode" (at 146.05 55.88 0) (effects (font (size 1.27 1.27)) (hide yes)))
  (pin "1")
  (pin "2"))
 (symbol
  (lib_id "power:GND")
  (at 86.36 71.12 0)
  (unit 1)
  (exclude_from_sim no)
  (in_bom yes)
  (on_board yes)
  (dnp no)
  (property "Reference" "#PWR032" (at 86.36 77.47 0) (effects (font (size 1.27 1.27)) (hide yes)))
  (property "Value" "GND" (at 86.36 74.93 0) (effects (font (size 1.27 1.27))))
  (property "Footprint" "" (at 86.36 71.12 0) (effects (font (size 1.27 1.27)) (hide yes)))
  (property "Datasheet" "" (at 86.36 71.12 0) (effects (font (size 1.27 1.27)) (hide yes)))
  (property "Description" "Power symbol creates a global label with name \"GND\" , ground" (at 86.36 71.12 0) (effects (font (size 1.27 1.27)) (hide yes)))
  (pin "1"))
 (symbol
  (lib_id "Device:C")
  (at 118.11 120.65 0)
  (unit 1)
  (exclude_from_sim no)
  (in_bom yes)
  (on_board yes)
  (dnp no)
  (property "Reference" "C19" (at 118.618 116.332 0) (effects (font (size 1.27 1.27)) (justify left)))
  (property "Value" "10n" (at 118.618 118.364 0) (effects (font (size 1.27 1.27)) (justify left)))
  (property "Footprint" "Capacitor_SMD:C_0402_1005Metric" (at 119.0752 124.46 0) (effects (font (size 1.27 1.27)) (hide yes)))
  (property "Datasheet" "~" (at 118.11 120.65 0) (effects (font (size 1.27 1.27)) (hide yes)))
  (property "Description" "Unpolarized capacitor" (at 118.11 120.65 0) (effects (font (size 1.27 1.27)) (hide yes)))
  (pin "1")
  (pin "2"))
 (symbol
  (lib_id "power:GND")
  (at 113.03 158.75 0)
  (unit 1)
  (exclude_from_sim no)
  (in_bom yes)
  (on_board yes)
  (dnp no)
  (property "Reference" "#PWR039" (at 113.03 165.1 0) (effects (font (size 1.27 1.27)) (hide yes)))
  (property "Value" "GND" (at 113.03 162.56 0) (effects (font (size 1.27 1.27))))
  (property "Footprint" "" (at 113.03 158.75 0) (effects (font (size 1.27 1.27)) (hide yes)))
  (property "Datasheet" "" (at 113.03 158.75 0) (effects (font (size 1.27 1.27)) (hide yes)))
  (property "Description" "Power symbol creates a global label with name \"GND\" , ground" (at 113.03 158.75 0) (effects (font (size 1.27 1.27)) (hide yes)))
  (pin "1"))
 (symbol
  (lib_id "power:GND")
  (at 86.36 129.54 0)
  (unit 1)
  (exclude_from_sim no)
  (in_bom yes)
  (on_board yes)
  (dnp no)
  (property "Reference" "#PWR036" (at 86.36 135.89 0) (effects (font (size 1.27 1.27)) (hide yes)))
  (property "Value" "GND" (at 86.36 133.35 0) (effects (font (size 1.27 1.27))))
  (property "Footprint" "" (at 86.36 129.54 0) (effects (font (size 1.27 1.27)) (hide yes)))
  (property "Datasheet" "" (at 86.36 129.54 0) (effects (font (size 1.27 1.27)) (hide yes)))
  (property "Description" "Power symbol creates a global label with name \"GND\" , ground" (at 86.36 129.54 0) (effects (font (size 1.27 1.27)) (hide yes)))
  (pin "1"))
 (symbol
  (lib_id "Device:R")
  (at 106.68 114.3 90)
  (unit 1)
  (exclude_from_sim no)
  (in_bom yes)
  (on_board yes)
  (dnp no)
  (property "Reference" "R16" (at 105.156 110.236 90) (effects (font (size 1.27 1.27))))
  (property "Value" "49.9R" (at 106.68 112.014 90) (effects (font (size 1.27 1.27))))
  (property "Footprint" "Resistor_SMD:R_0402_1005Metric" (at 106.68 116.078 90) (effects (font (size 1.27 1.27)) (hide yes)))
  (property "Datasheet" "~" (at 106.68 114.3 0) (effects (font (size 1.27 1.27)) (hide yes)))
  (property "Description" "Resistor" (at 106.68 114.3 0) (effects (font (size 1.27 1.27)) (hide yes)))
  (pin "2")
  (pin "1"))
 (symbol
  (lib_id "Device:R")
  (at 80.01 55.88 90)
  (unit 1)
  (exclude_from_sim no)
  (in_bom yes)
  (on_board yes)
  (dnp no)
  (property "Reference" "R11" (at 78.486 51.816 90) (effects (font (size 1.27 1.27))))
  (property "Value" "49.9R" (at 80.01 53.594 90) (effects (font (size 1.27 1.27))))
  (property "Footprint" "Resistor_SMD:R_0402_1005Metric" (at 80.01 57.658 90) (effects (font (size 1.27 1.27)) (hide yes)))
  (property "Datasheet" "~" (at 80.01 55.88 0) (effects (font (size 1.27 1.27)) (hide yes)))
  (property "Description" "Resistor" (at 80.01 55.88 0) (effects (font (size 1.27 1.27)) (hide yes)))
  (pin "2")
  (pin "1"))
 (symbol
  (lib_id "Device:R")
  (at 80.01 143.51 90)
  (unit 1)
  (exclude_from_sim no)
  (in_bom yes)
  (on_board yes)
  (dnp no)
  (property "Reference" "R17" (at 78.486 139.446 90) (effects (font (size 1.27 1.27))))
  (property "Value" "49.9R" (at 80.01 141.224 90) (effects (font (size 1.27 1.27))))
  (property "Footprint" "Resistor_SMD:R_0402_1005Metric" (at 80.01 145.288 90) (effects (font (size 1.27 1.27)) (hide yes)))
  (property "Datasheet" "~" (at 80.01 143.51 0) (effects (font (size 1.27 1.27)) (hide yes)))
  (property "Description" "Resistor" (at 80.01 143.51 0) (effects (font (size 1.27 1.27)) (hide yes)))
  (pin "2")
  (pin "1"))
 (symbol
  (lib_id "Device:C")
  (at 123.19 62.23 0)
  (unit 1)
  (exclude_from_sim no)
  (in_bom yes)
  (on_board yes)
  (dnp no)
  (property "Reference" "C12" (at 123.698 57.912 0) (effects (font (size 1.27 1.27)) (justify left)))
  (property "Value" "10n" (at 123.698 59.944 0) (effects (font (size 1.27 1.27)) (justify left)))
  (property "Footprint" "Capacitor_SMD:C_0402_1005Metric" (at 124.1552 66.04 0) (effects (font (size 1.27 1.27)) (hide yes)))
  (property "Datasheet" "~" (at 123.19 62.23 0) (effects (font (size 1.27 1.27)) (hide yes)))
  (property "Description" "Unpolarized capacitor" (at 123.19 62.23 0) (effects (font (size 1.27 1.27)) (hide yes)))
  (pin "1")
  (pin "2"))
 (symbol
  (lib_id "Device:C")
  (at 123.19 120.65 0)
  (unit 1)
  (exclude_from_sim no)
  (in_bom yes)
  (on_board yes)
  (dnp no)
  (property "Reference" "C20" (at 123.698 116.332 0) (effects (font (size 1.27 1.27)) (justify left)))
  (property "Value" "10n" (at 123.698 118.364 0) (effects (font (size 1.27 1.27)) (justify left)))
  (property "Footprint" "Capacitor_SMD:C_0402_1005Metric" (at 124.1552 124.46 0) (effects (font (size 1.27 1.27)) (hide yes)))
  (property "Datasheet" "~" (at 123.19 120.65 0) (effects (font (size 1.27 1.27)) (hide yes)))
  (property "Description" "Unpolarized capacitor" (at 123.19 120.65 0) (effects (font (size 1.27 1.27)) (hide yes)))
  (pin "1")
  (pin "2"))
 (symbol
  (lib_id "Device:R")
  (at 106.68 85.09 90)
  (unit 1)
  (exclude_from_sim no)
  (in_bom yes)
  (on_board yes)
  (dnp no)
  (property "Reference" "R14" (at 105.156 81.026 90) (effects (font (size 1.27 1.27))))
  (property "Value" "49.9R" (at 106.68 82.804 90) (effects (font (size 1.27 1.27))))
  (property "Footprint" "Resistor_SMD:R_0402_1005Metric" (at 106.68 86.868 90) (effects (font (size 1.27 1.27)) (hide yes)))
  (property "Datasheet" "~" (at 106.68 85.09 0) (effects (font (size 1.27 1.27)) (hide yes)))
  (property "Description" "Resistor" (at 106.68 85.09 0) (effects (font (size 1.27 1.27)) (hide yes)))
  (pin "2")
  (pin "1")))
